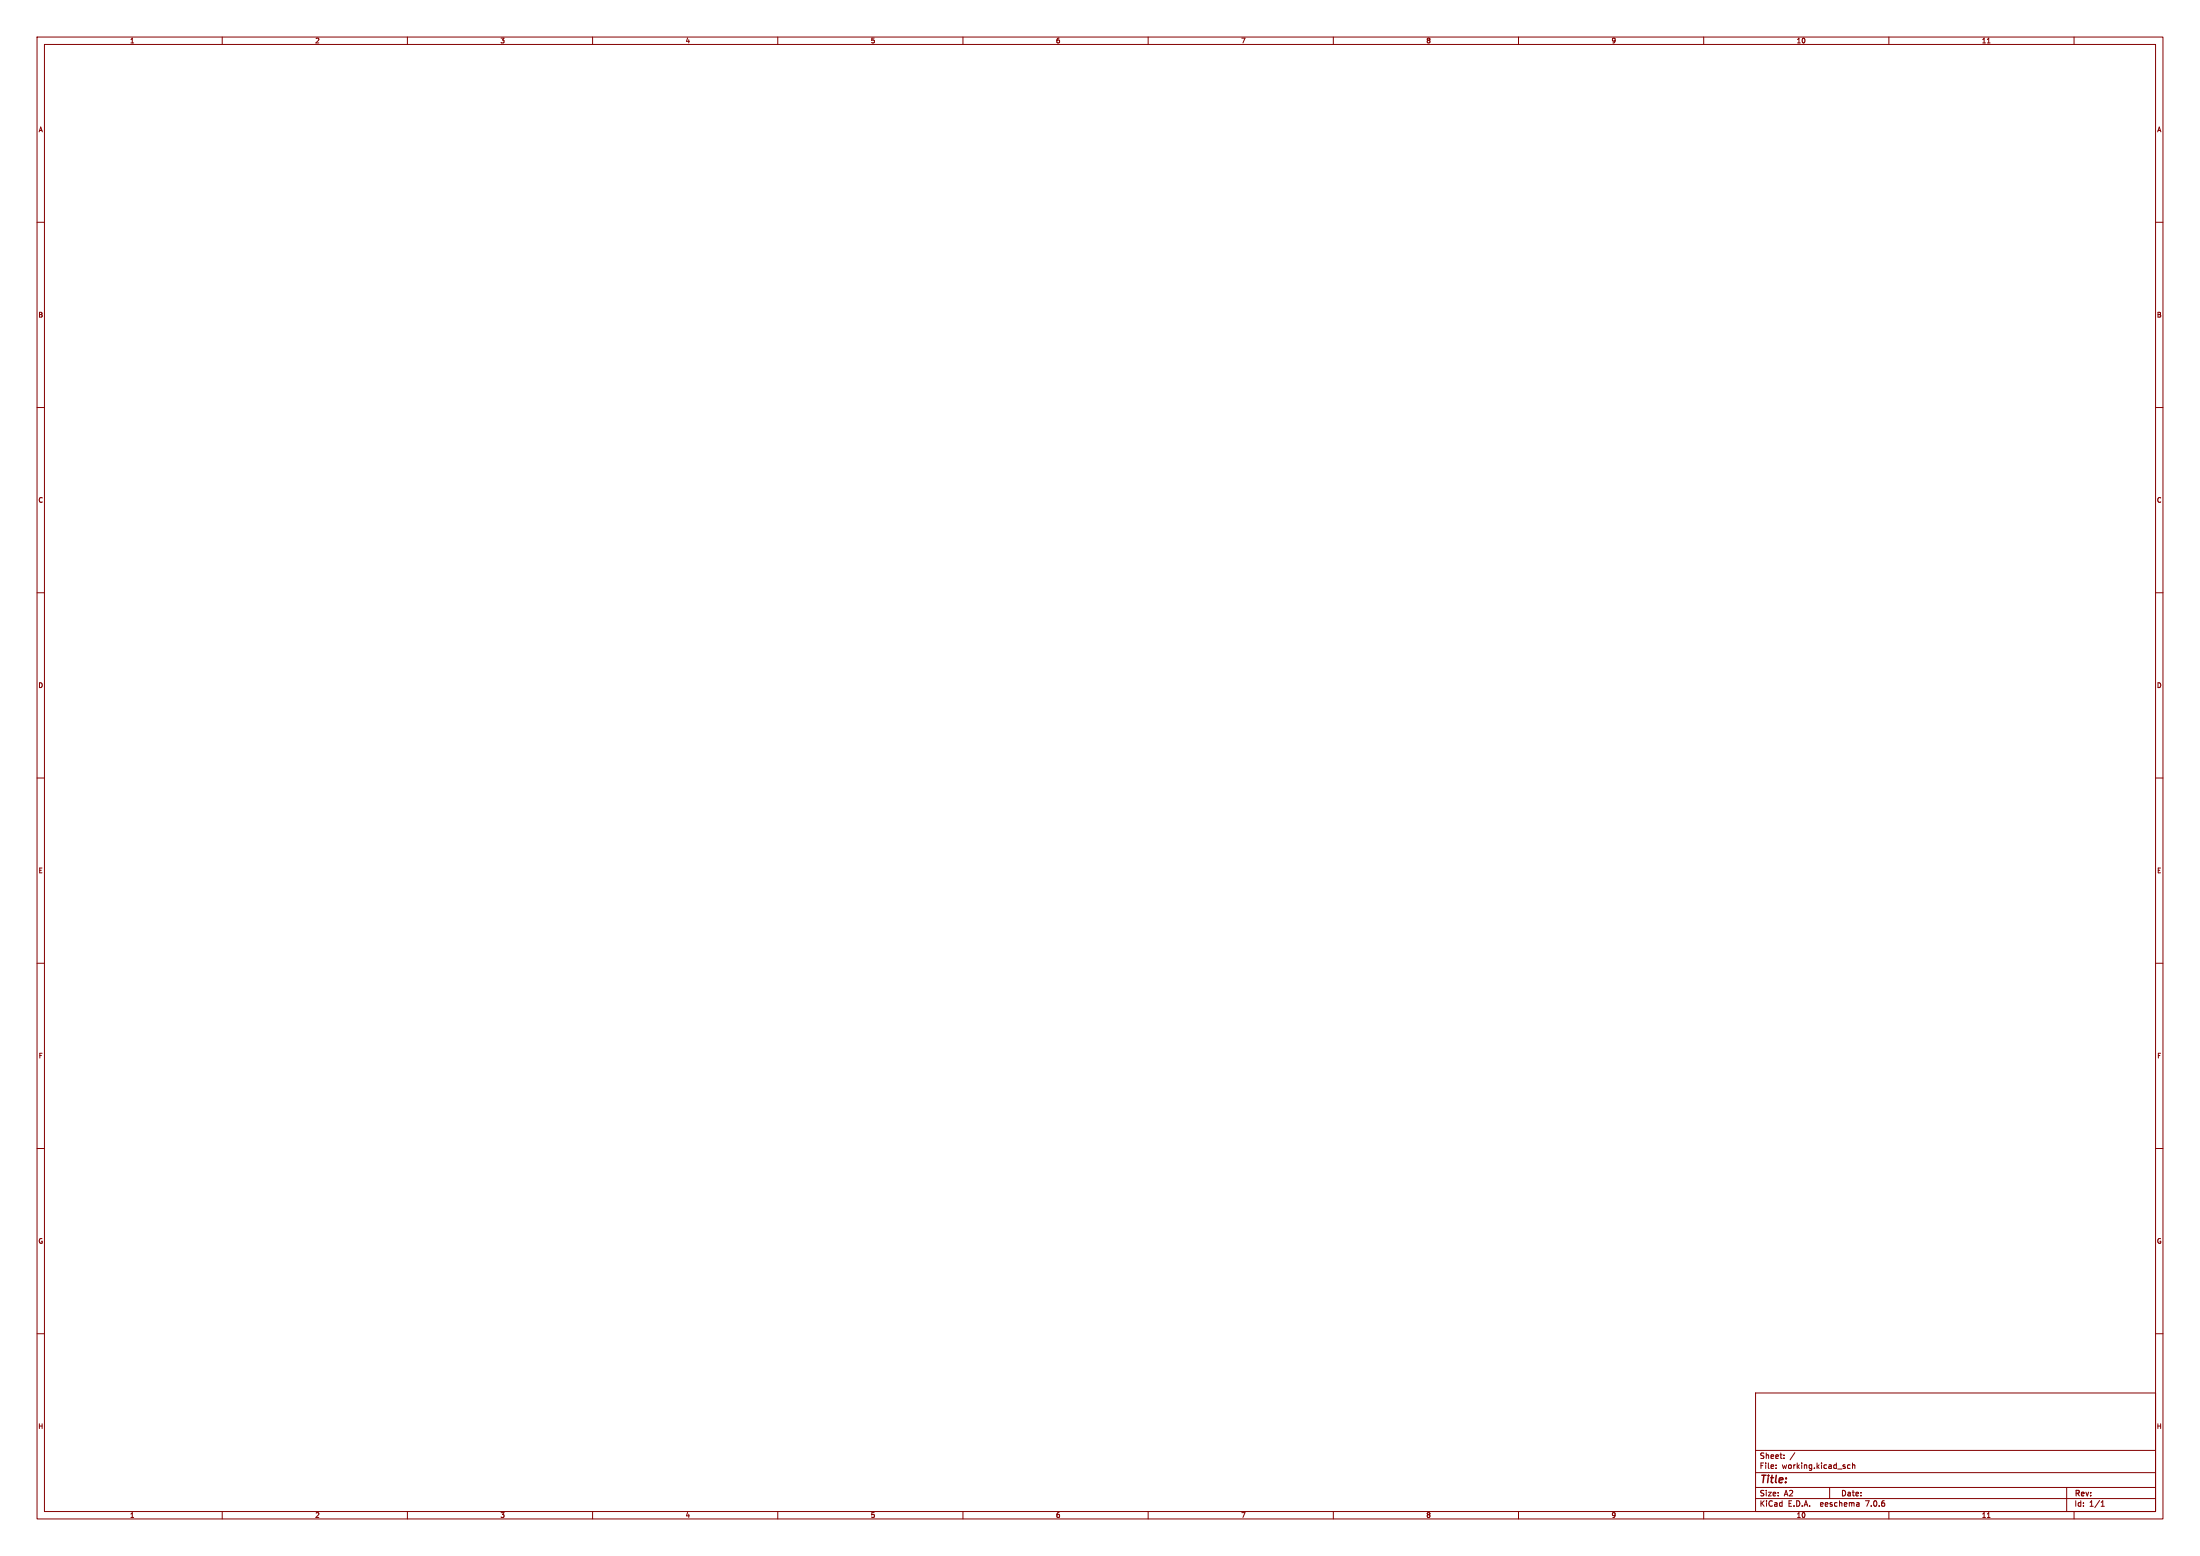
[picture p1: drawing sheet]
<svg xmlns="http://www.w3.org/2000/svg" width="594mm" height="420mm" viewBox="0 0 594 420" stroke-linecap="round" stroke-linejoin="round" font-family="sans-serif">
<g fill="none" stroke="#840000" stroke-width=".27">
<path d="M10 10h574v400h-574zM12 12h570v396h-570zM60 10v2M110 10v2M160 10v2M210 10v2M260 10v2M310 10v2M360 10v2M410 10v2M460 10v2M510 10v2"/>
<path d="M536.6 11.6h.7M560 10v2M10 60h2M582 60h2M10 110h2M582 110h2M10 160h2M582 160h2M10 210h2M582 210h2M10 260h2M582 260h2"/>
<path d="M10 310h2M582 310h2M10 360h2M474 376h108v32h-108zM582 360h2M474 397.5h108M474 391.5h108M479.5 396.2v.2M479.5 395.4v.2M481.7 393.5v.2M481.7 392.7v.2M484.6 392.1l-1.3 1.9"/>
<path d="M499.5 395.4h-.4l-.3 .3 .2 .6h.5M500.2 395.5l.5-.1 .1 1M500.2 394.9v1.5M60 408v2M110 408v2M160 408v2M210 408v2M260 408v2M310 408v2M360 408v2M410 408v2M460 408v2"/>
<path d="M474 404.5h108M474 401.5h108M494 401.5v3M501.9 405.6l.1 1M502 406.5l-.2 .1M502 405.9l-.2 .1M510 408v2M536.6 409.6h.7M558 401.5v6.5M560 408v2M567.3 406.6h.9M567.3 405.5l.4-.4v1.5"/>
</g>
<text font-size="2.8" fill="#840000" x="475" y="400.9">Title:</text>
<g font-size="2.1" fill="#840000">
<text x="475" y="394">Sheet:</text>
<text x="475" y="396.7">File:</text>
<text x="481.1" y="396.7">working.kicad_sch</text>
<text x="475" y="406.9">KiCad</text>
<text x="475" y="404.1">Size:</text>
<text x="481.7" y="404.1">A2</text>
<text x="482.7" y="406.9">E.D.A.</text>
<text x="491.6" y="406.9">eeschema</text>
<text x="497" y="404.1">Date:</text>
<text x="504" y="406.9">7.0.6</text>
<text x="560" y="404.3">Rev:</text>
<text x="560" y="406.9">Id:</text>
<text x="564.1" y="406.9">1/1</text>
</g>
<g font-size="1.8" fill="#840000">
<text x="35" y="11.9">1</text>
<text x="85" y="11.9">2</text>
<text x="135" y="11.9">3</text>
<text x="185" y="11.9">4</text>
<text x="235" y="11.9">5</text>
<text x="285" y="11.9">6</text>
<text x="335" y="11.9">7</text>
<text x="385" y="11.9">8</text>
<text x="435" y="11.9">9</text>
<text x="485" y="11.9">10</text>
<text x="535" y="11.9">11</text>
<text x="10.3" y="35.9">A</text>
<text x="582.3" y="35.9">A</text>
<text x="10.3" y="85.9">B</text>
<text x="582.3" y="85.9">B</text>
<text x="10.3" y="135.9">C</text>
<text x="582.3" y="135.9">C</text>
<text x="10.3" y="185.9">D</text>
<text x="582.3" y="185.9">D</text>
<text x="10.3" y="235.9">E</text>
<text x="582.3" y="235.9">E</text>
<text x="10.3" y="285.9">F</text>
<text x="582.3" y="285.9">F</text>
<text x="10.3" y="335.9">G</text>
<text x="582.3" y="335.9">G</text>
<text x="10.2" y="385.9">H</text>
<text x="582.2" y="385.9">H</text>
<text x="35" y="409.9">1</text>
<text x="85" y="409.9">2</text>
<text x="135" y="409.9">3</text>
<text x="185" y="409.9">4</text>
<text x="235" y="409.9">5</text>
<text x="285" y="409.9">6</text>
<text x="335" y="409.9">7</text>
<text x="385" y="409.9">8</text>
<text x="435" y="409.9">9</text>
<text x="485" y="409.9">10</text>
<text x="535" y="409.9">11</text>
</g>
</svg>
